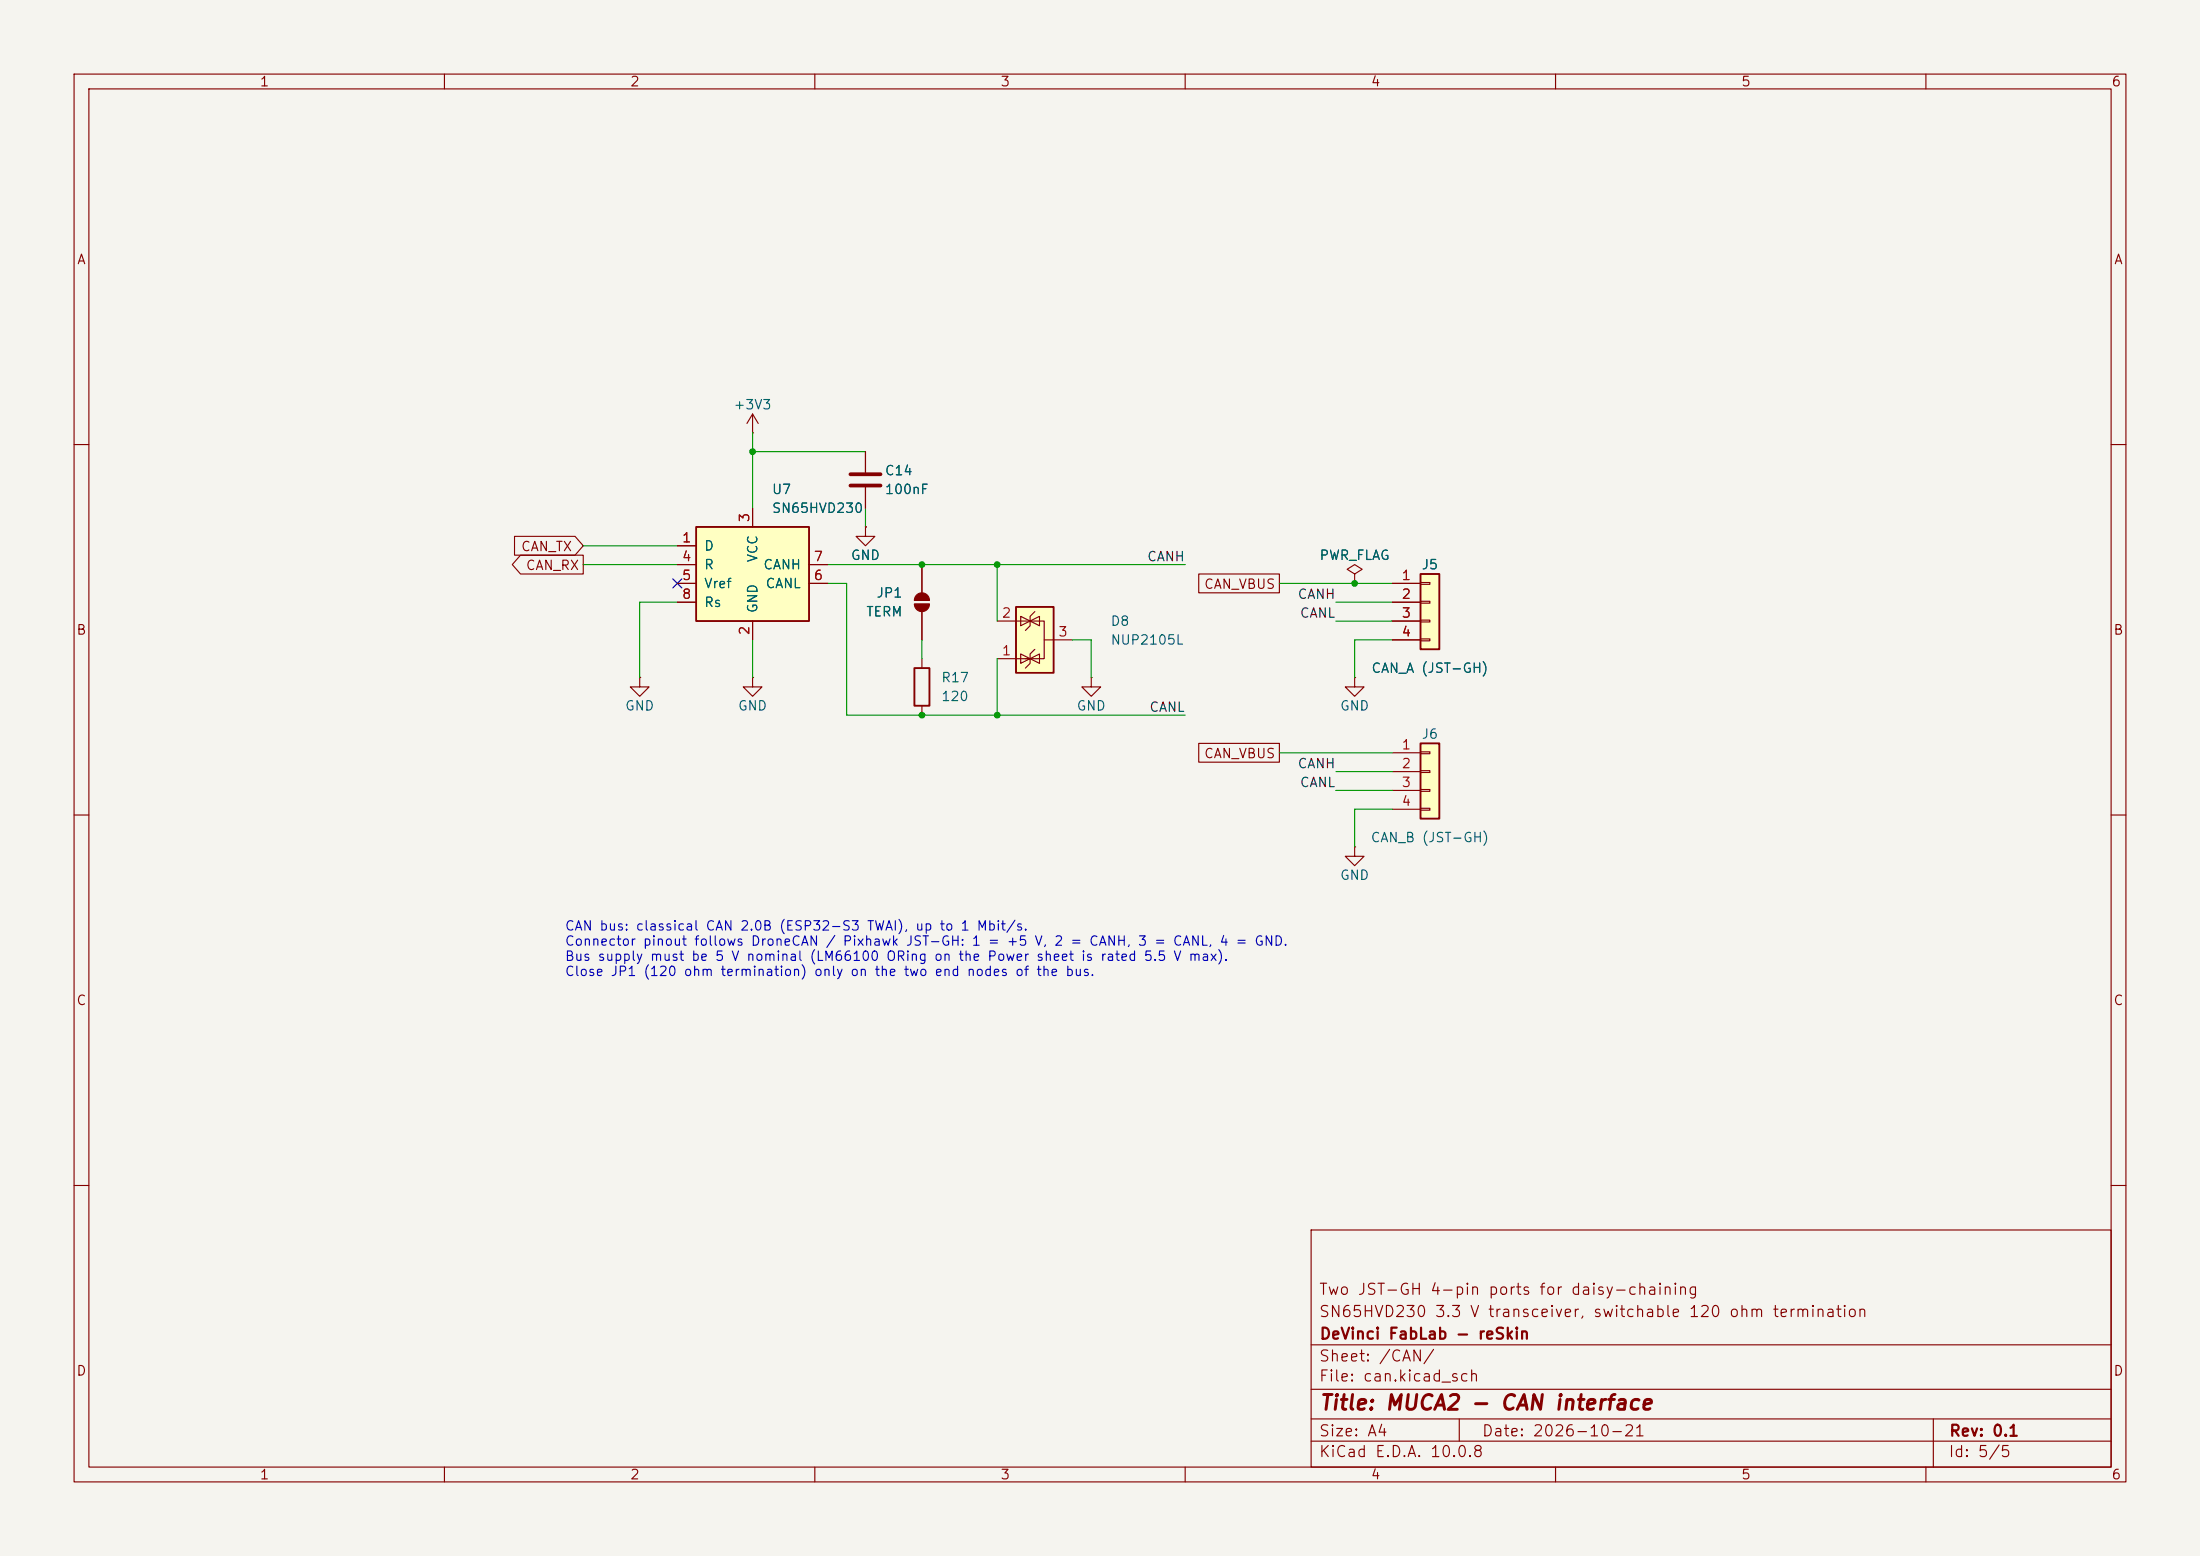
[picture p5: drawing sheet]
(kicad_sch
 (version 20260306)
 (generator "eeschema")
 (generator_version "10.0")
 (paper "A4")
 (title_block
  (title "MUCA2 - CAN interface")
  (date "2026-10-21")
  (rev "0.1")
  (company "DeVinci FabLab - reSkin")
  (comment 1 "SN65HVD230 3.3 V transceiver, switchable 120 ohm termination")
  (comment 2 "Two JST-GH 4-pin ports for daisy-chaining"))
 (lib_symbols
  (symbol "Connector_Generic:Conn_01x04"
   (pin_names
    (offset 1.016) (hide yes)) (exclude_from_sim no) (in_bom yes) (on_board yes)
   (in_pos_files yes)
   (duplicate_pin_numbers_are_jumpers no)
   (property "Reference" "J" (at 0 5.08 0) (show_name no) (do_not_autoplace no) (effects (font (size 1.27 1.27))))
   (property "Value" "Conn_01x04" (at 0 -7.62 0) (show_name no) (do_not_autoplace no) (effects (font (size 1.27 1.27))))
   (property "Footprint" "" (at 0 0 0) (show_name no) (do_not_autoplace no) (hide yes) (effects (font (size 1.27 1.27))))
   (property "Datasheet" "" (at 0 0 0) (show_name no) (do_not_autoplace no) (hide yes) (effects (font (size 1.27 1.27))))
   (property "Description" "Generic connector, single row, 01x04, script generated (kicad-library-utils/schlib/autogen/connector/)" (at 0 0 0) (show_name no) (do_not_autoplace no) (hide yes) (effects (font (size 1.27 1.27))))
   (symbol "Conn_01x04_1_1"
    (rectangle (start -1.27 3.81) (end 1.27 -6.35) (stroke (width 0.254) (type default)) (fill (type background)))
    (rectangle (start -1.27 2.667) (end 0 2.413) (stroke (width 0.1524) (type default)) (fill (type none)))
    (rectangle (start -1.27 0.127) (end 0 -0.127) (stroke (width 0.1524) (type default)) (fill (type none)))
    (rectangle (start -1.27 -2.413) (end 0 -2.667) (stroke (width 0.1524) (type default)) (fill (type none)))
    (rectangle (start -1.27 -4.953) (end 0 -5.207) (stroke (width 0.1524) (type default)) (fill (type none)))
    (pin passive line (at -5.08 2.54 0) (length 3.81) (name "Pin_1" (effects (font (size 1.27 1.27)))) (number "1" (effects (font (size 1.27 1.27)))))
    (pin passive line (at -5.08 0 0) (length 3.81) (name "Pin_2" (effects (font (size 1.27 1.27)))) (number "2" (effects (font (size 1.27 1.27)))))
    (pin passive line (at -5.08 -2.54 0) (length 3.81) (name "Pin_3" (effects (font (size 1.27 1.27)))) (number "3" (effects (font (size 1.27 1.27)))))
    (pin passive line (at -5.08 -5.08 0) (length 3.81) (name "Pin_4" (effects (font (size 1.27 1.27)))) (number "4" (effects (font (size 1.27 1.27))))))
   (embedded_fonts no))
  (symbol "Device:C"
   (pin_numbers (hide yes))
   (pin_names
    (offset 0.254)) (exclude_from_sim no) (in_bom yes) (on_board yes)
   (in_pos_files yes)
   (duplicate_pin_numbers_are_jumpers no)
   (property "Reference" "C" (at 0.635 2.54 0) (show_name no) (do_not_autoplace no) (effects (font (size 1.27 1.27)) (justify left)))
   (property "Value" "C" (at 0.635 -2.54 0) (show_name no) (do_not_autoplace no) (effects (font (size 1.27 1.27)) (justify left)))
   (property "Footprint" "" (at 0.9652 -3.81 0) (show_name no) (do_not_autoplace no) (hide yes) (effects (font (size 1.27 1.27))))
   (property "Datasheet" "" (at 0 0 0) (show_name no) (do_not_autoplace no) (hide yes) (effects (font (size 1.27 1.27))))
   (property "Description" "Unpolarized capacitor" (at 0 0 0) (show_name no) (do_not_autoplace no) (hide yes) (effects (font (size 1.27 1.27))))
   (symbol "C_0_1"
    (polyline (pts (xy -2.032 0.762) (xy 2.032 0.762)) (stroke (width 0.508) (type default)) (fill (type none)))
    (polyline (pts (xy -2.032 -0.762) (xy 2.032 -0.762)) (stroke (width 0.508) (type default)) (fill (type none))))
   (symbol "C_1_1"
    (pin passive line (at 0 3.81 270) (length 2.794) (name "" (effects (font (size 1.27 1.27)))) (number "1" (effects (font (size 1.27 1.27)))))
    (pin passive line (at 0 -3.81 90) (length 2.794) (name "" (effects (font (size 1.27 1.27)))) (number "2" (effects (font (size 1.27 1.27))))))
   (embedded_fonts no))
  (symbol "Device:R"
   (pin_numbers (hide yes))
   (pin_names
    (offset 0)) (exclude_from_sim no) (in_bom yes) (on_board yes)
   (in_pos_files yes)
   (duplicate_pin_numbers_are_jumpers no)
   (property "Reference" "R" (at 2.032 0 90) (show_name no) (do_not_autoplace no) (effects (font (size 1.27 1.27))))
   (property "Value" "R" (at 0 0 90) (show_name no) (do_not_autoplace no) (effects (font (size 1.27 1.27))))
   (property "Footprint" "" (at -1.778 0 90) (show_name no) (do_not_autoplace no) (hide yes) (effects (font (size 1.27 1.27))))
   (property "Datasheet" "" (at 0 0 0) (show_name no) (do_not_autoplace no) (hide yes) (effects (font (size 1.27 1.27))))
   (property "Description" "Resistor" (at 0 0 0) (show_name no) (do_not_autoplace no) (hide yes) (effects (font (size 1.27 1.27))))
   (symbol "R_0_1"
    (rectangle (start -1.016 -2.54) (end 1.016 2.54) (stroke (width 0.254) (type default)) (fill (type none))))
   (symbol "R_1_1"
    (pin passive line (at 0 3.81 270) (length 1.27) (name "" (effects (font (size 1.27 1.27)))) (number "1" (effects (font (size 1.27 1.27)))))
    (pin passive line (at 0 -3.81 90) (length 1.27) (name "" (effects (font (size 1.27 1.27)))) (number "2" (effects (font (size 1.27 1.27))))))
   (embedded_fonts no))
  (symbol "Interface_CAN_LIN:SN65HVD230"
   (pin_names
    (offset 1.016)) (exclude_from_sim no) (in_bom yes) (on_board yes)
   (in_pos_files yes)
   (duplicate_pin_numbers_are_jumpers no)
   (property "Reference" "U" (at -2.54 10.16 0) (show_name no) (do_not_autoplace no) (effects (font (size 1.27 1.27)) (justify right)))
   (property "Value" "SN65HVD230" (at -2.54 7.62 0) (show_name no) (do_not_autoplace no) (effects (font (size 1.27 1.27)) (justify right)))
   (property "Footprint" "Package_SO:SOIC-8_3.9x4.9mm_P1.27mm" (at 0 -12.7 0) (show_name no) (do_not_autoplace no) (hide yes) (effects (font (size 1.27 1.27))))
   (property "Datasheet" "http://www.ti.com/lit/ds/symlink/sn65hvd230.pdf" (at -2.54 10.16 0) (show_name no) (do_not_autoplace no) (hide yes) (effects (font (size 1.27 1.27))))
   (property "Description" "CAN Bus Transceivers, 3.3V, 1Mbps, Low-Power capabilities, SOIC-8" (at 0 0 0) (show_name no) (do_not_autoplace no) (hide yes) (effects (font (size 1.27 1.27))))
   (symbol "SN65HVD230_0_1"
    (rectangle (start -7.62 5.08) (end 7.62 -7.62) (stroke (width 0.254) (type default)) (fill (type background))))
   (symbol "SN65HVD230_1_1"
    (pin input line (at -10.16 2.54 0) (length 2.54) (name "D" (effects (font (size 1.27 1.27)))) (number "1" (effects (font (size 1.27 1.27)))))
    (pin power_in line (at 0 -10.16 90) (length 2.54) (name "GND" (effects (font (size 1.27 1.27)))) (number "2" (effects (font (size 1.27 1.27)))))
    (pin power_in line (at 0 7.62 270) (length 2.54) (name "VCC" (effects (font (size 1.27 1.27)))) (number "3" (effects (font (size 1.27 1.27)))))
    (pin output line (at -10.16 0 0) (length 2.54) (name "R" (effects (font (size 1.27 1.27)))) (number "4" (effects (font (size 1.27 1.27)))))
    (pin output line (at -10.16 -2.54 0) (length 2.54) (name "Vref" (effects (font (size 1.27 1.27)))) (number "5" (effects (font (size 1.27 1.27)))))
    (pin bidirectional line (at 10.16 -2.54 180) (length 2.54) (name "CANL" (effects (font (size 1.27 1.27)))) (number "6" (effects (font (size 1.27 1.27)))))
    (pin bidirectional line (at 10.16 0 180) (length 2.54) (name "CANH" (effects (font (size 1.27 1.27)))) (number "7" (effects (font (size 1.27 1.27)))))
    (pin input line (at -10.16 -5.08 0) (length 2.54) (name "Rs" (effects (font (size 1.27 1.27)))) (number "8" (effects (font (size 1.27 1.27))))))
   (embedded_fonts no))
  (symbol "Jumper:SolderJumper_2_Open"
   (pin_numbers (hide yes))
   (pin_names
    (offset 0) (hide yes)) (exclude_from_sim no) (in_bom no) (on_board yes)
   (in_pos_files yes)
   (duplicate_pin_numbers_are_jumpers no)
   (property "Reference" "JP" (at 0 2.032 0) (show_name no) (do_not_autoplace no) (effects (font (size 1.27 1.27))))
   (property "Value" "SolderJumper_2_Open" (at 0 -2.54 0) (show_name no) (do_not_autoplace no) (effects (font (size 1.27 1.27))))
   (property "Footprint" "" (at 0 0 0) (show_name no) (do_not_autoplace no) (hide yes) (effects (font (size 1.27 1.27))))
   (property "Datasheet" "" (at 0 -7.62 0) (show_name no) (do_not_autoplace no) (hide yes) (effects (font (size 1.27 1.27))))
   (property "Description" "Solder Jumper, 2-pole, open" (at 0 -5.08 0) (show_name no) (do_not_autoplace no) (hide yes) (effects (font (size 1.27 1.27))))
   (symbol "SolderJumper_2_Open_0_1"
    (polyline (pts (xy -0.254 1.016) (xy -0.254 -1.016)) (stroke (width 0.1524) (type default)) (fill (type none)))
    (arc (start -0.254 -1.016) (mid -1.2656 0) (end -0.254 1.016) (stroke (width 0.1524) (type default)) (fill (type outline)))
    (arc (start 0.254 1.016) (mid 1.2656 0) (end 0.254 -1.016) (stroke (width 0.1524) (type default)) (fill (type outline)))
    (polyline (pts (xy 0.254 1.016) (xy 0.254 -1.016)) (stroke (width 0.1524) (type default)) (fill (type none))))
   (symbol "SolderJumper_2_Open_1_1"
    (pin passive line (at -5.08 0 0) (length 3.81) (name "A" (effects (font (size 1.27 1.27)))) (number "1" (effects (font (size 1.27 1.27)))))
    (pin passive line (at 5.08 0 180) (length 3.81) (name "B" (effects (font (size 1.27 1.27)))) (number "2" (effects (font (size 1.27 1.27))))))
   (embedded_fonts no))
  (symbol "Power_Protection:NUP2105L"
   (pin_names (hide yes)) (exclude_from_sim no) (in_bom yes) (on_board yes)
   (in_pos_files yes)
   (duplicate_pin_numbers_are_jumpers no)
   (property "Reference" "D" (at 5.715 2.54 0) (show_name no) (do_not_autoplace no) (effects (font (size 1.27 1.27)) (justify left)))
   (property "Value" "NUP2105L" (at 5.715 0.635 0) (show_name no) (do_not_autoplace no) (effects (font (size 1.27 1.27)) (justify left)))
   (property "Footprint" "Package_TO_SOT_SMD:SOT-23" (at 5.715 -1.27 0) (show_name no) (do_not_autoplace no) (hide yes) (effects (font (size 1.27 1.27)) (justify left)))
   (property "Datasheet" "https://www.onsemi.com/pub_link/Collateral/NUP2105L-D.PDF" (at 3.175 3.175 0) (show_name no) (do_not_autoplace no) (hide yes) (effects (font (size 1.27 1.27))))
   (property "Description" "Dual Line CAN Bus Protector, 24Vrwm" (at 0 0 0) (show_name no) (do_not_autoplace no) (hide yes) (effects (font (size 1.27 1.27))))
   (symbol "NUP2105L_0_0"
    (pin passive line (at 0 -5.08 90) (length 2.54) (name "A" (effects (font (size 1.27 1.27)))) (number "3" (effects (font (size 1.27 1.27))))))
   (symbol "NUP2105L_0_1"
    (rectangle (start -4.445 2.54) (end 4.445 -2.54) (stroke (width 0.254) (type default)) (fill (type background)))
    (polyline (pts (xy -3.81 1.27) (xy -3.175 0.635) (xy -1.905 0.635) (xy -1.27 0)) (stroke (width 0) (type default)) (fill (type none)))
    (polyline (pts (xy -2.54 2.54) (xy -2.54 0.635)) (stroke (width 0) (type default)) (fill (type none)))
    (polyline (pts (xy -2.54 0.635) (xy -2.54 -1.27) (xy 2.54 -1.27) (xy 2.54 0.635)) (stroke (width 0) (type default)) (fill (type none)))
    (polyline (pts (xy -2.54 0.635) (xy -1.905 -0.635) (xy -3.175 -0.635) (xy -2.54 0.635)) (stroke (width 0) (type default)) (fill (type none)))
    (polyline (pts (xy -2.54 0.635) (xy -3.175 1.905) (xy -1.905 1.905) (xy -2.54 0.635) (xy -2.54 1.27)) (stroke (width 0) (type default)) (fill (type none)))
    (polyline (pts (xy 0 -1.27) (xy 0 -2.54)) (stroke (width 0) (type default)) (fill (type none)))
    (polyline (pts (xy 1.27 1.27) (xy 1.905 0.635) (xy 2.54 0.635) (xy 3.175 0.635) (xy 3.81 0)) (stroke (width 0) (type default)) (fill (type none)))
    (polyline (pts (xy 2.54 2.54) (xy 2.54 0.635)) (stroke (width 0) (type default)) (fill (type none)))
    (polyline (pts (xy 2.54 0.635) (xy 1.905 -0.635) (xy 3.175 -0.635) (xy 2.54 0.635)) (stroke (width 0) (type default)) (fill (type none)))
    (polyline (pts (xy 2.54 0.635) (xy 3.175 1.905) (xy 1.905 1.905) (xy 2.54 0.635)) (stroke (width 0) (type default)) (fill (type none))))
   (symbol "NUP2105L_1_1"
    (pin passive line (at -2.54 5.08 270) (length 2.54) (name "K" (effects (font (size 1.27 1.27)))) (number "1" (effects (font (size 1.27 1.27)))))
    (pin passive line (at 2.54 5.08 270) (length 2.54) (name "K" (effects (font (size 1.27 1.27)))) (number "2" (effects (font (size 1.27 1.27))))))
   (embedded_fonts no))
  (symbol "power:+3V3"
   (power global)
   (pin_numbers (hide yes))
   (pin_names
    (offset 0) (hide yes)) (exclude_from_sim no) (in_bom yes) (on_board yes)
   (in_pos_files yes)
   (duplicate_pin_numbers_are_jumpers no)
   (property "Reference" "#PWR" (at 0 -3.81 0) (show_name no) (do_not_autoplace no) (hide yes) (effects (font (size 1.27 1.27))))
   (property "Value" "+3V3" (at 0 3.556 0) (show_name no) (do_not_autoplace no) (effects (font (size 1.27 1.27))))
   (property "Footprint" "" (at 0 0 0) (show_name no) (do_not_autoplace no) (hide yes) (effects (font (size 1.27 1.27))))
   (property "Datasheet" "" (at 0 0 0) (show_name no) (do_not_autoplace no) (hide yes) (effects (font (size 1.27 1.27))))
   (property "Description" "Power symbol creates a global label with name \"+3V3\"" (at 0 0 0) (show_name no) (do_not_autoplace no) (hide yes) (effects (font (size 1.27 1.27))))
   (symbol "+3V3_0_1"
    (polyline (pts (xy -0.762 1.27) (xy 0 2.54)) (stroke (width 0) (type default)) (fill (type none)))
    (polyline (pts (xy 0 2.54) (xy 0.762 1.27)) (stroke (width 0) (type default)) (fill (type none)))
    (polyline (pts (xy 0 0) (xy 0 2.54)) (stroke (width 0) (type default)) (fill (type none))))
   (symbol "+3V3_1_1"
    (pin power_in line (at 0 0 90) (length 0) (name "" (effects (font (size 1.27 1.27)))) (number "1" (effects (font (size 1.27 1.27))))))
   (embedded_fonts no))
  (symbol "power:GND"
   (power global)
   (pin_numbers (hide yes))
   (pin_names
    (offset 0) (hide yes)) (exclude_from_sim no) (in_bom yes) (on_board yes)
   (in_pos_files yes)
   (duplicate_pin_numbers_are_jumpers no)
   (property "Reference" "#PWR" (at 0 -6.35 0) (show_name no) (do_not_autoplace no) (hide yes) (effects (font (size 1.27 1.27))))
   (property "Value" "GND" (at 0 -3.81 0) (show_name no) (do_not_autoplace no) (effects (font (size 1.27 1.27))))
   (property "Footprint" "" (at 0 0 0) (show_name no) (do_not_autoplace no) (hide yes) (effects (font (size 1.27 1.27))))
   (property "Datasheet" "" (at 0 0 0) (show_name no) (do_not_autoplace no) (hide yes) (effects (font (size 1.27 1.27))))
   (property "Description" "Power symbol creates a global label with name \"GND\" , ground" (at 0 0 0) (show_name no) (do_not_autoplace no) (hide yes) (effects (font (size 1.27 1.27))))
   (symbol "GND_0_1"
    (polyline (pts (xy 0 0) (xy 0 -1.27) (xy 1.27 -1.27) (xy 0 -2.54) (xy -1.27 -1.27) (xy 0 -1.27)) (stroke (width 0) (type default)) (fill (type none))))
   (symbol "GND_1_1"
    (pin power_in line (at 0 0 270) (length 0) (name "" (effects (font (size 1.27 1.27)))) (number "1" (effects (font (size 1.27 1.27))))))
   (embedded_fonts no))
  (symbol "power:PWR_FLAG"
   (power global)
   (pin_numbers (hide yes))
   (pin_names
    (offset 0) (hide yes)) (exclude_from_sim no) (in_bom yes) (on_board yes)
   (in_pos_files yes)
   (duplicate_pin_numbers_are_jumpers no)
   (property "Reference" "#FLG" (at 0 1.905 0) (show_name no) (do_not_autoplace no) (hide yes) (effects (font (size 1.27 1.27))))
   (property "Value" "PWR_FLAG" (at 0 3.81 0) (show_name no) (do_not_autoplace no) (effects (font (size 1.27 1.27))))
   (property "Footprint" "" (at 0 0 0) (show_name no) (do_not_autoplace no) (hide yes) (effects (font (size 1.27 1.27))))
   (property "Datasheet" "" (at 0 0 0) (show_name no) (do_not_autoplace no) (hide yes) (effects (font (size 1.27 1.27))))
   (property "Description" "Special symbol for telling ERC where power comes from" (at 0 0 0) (show_name no) (do_not_autoplace no) (hide yes) (effects (font (size 1.27 1.27))))
   (symbol "PWR_FLAG_0_0"
    (pin power_out line (at 0 0 90) (length 0) (name "" (effects (font (size 1.27 1.27)))) (number "1" (effects (font (size 1.27 1.27))))))
   (symbol "PWR_FLAG_0_1"
    (polyline (pts (xy 0 0) (xy 0 1.27) (xy -1.016 1.905) (xy 0 2.54) (xy 1.016 1.905) (xy 0 1.27)) (stroke (width 0) (type default)) (fill (type none))))
   (embedded_fonts no)))
 (text "CAN bus: classical CAN 2.0B (ESP32-S3 TWAI), up to 1 Mbit/s.\nConnector pinout follows DroneCAN / Pixhawk JST-GH: 1 = +5 V, 2 = CANH, 3 = CANL, 4 = GND.\nBus supply must be 5 V nominal (LM66100 ORing on the Power sheet is rated 5.5 V max).\nClose JP1 (120 ohm termination) only on the two end nodes of the bus."
  (exclude_from_sim no)
  (at 76.2 124.46 0)
  (effects (font (size 1.27 1.27)) (justify left top)))
 (junction
  (at 134.62 76.2)
  (diameter 0)
  (color 0 0 0 0))
 (junction
  (at 182.88 78.74)
  (diameter 0)
  (color 0 0 0 0))
 (junction
  (at 101.6 60.96)
  (diameter 0)
  (color 0 0 0 0))
 (junction
  (at 134.62 96.52)
  (diameter 0)
  (color 0 0 0 0))
 (junction
  (at 124.46 76.2)
  (diameter 0)
  (color 0 0 0 0))
 (junction
  (at 124.46 96.52)
  (diameter 0)
  (color 0 0 0 0))
 (no_connect
  (at 91.44 78.74))
 (wire
  (pts (xy 101.6 60.96) (xy 116.84 60.96))
  (stroke (width 0) (type default)))
 (wire
  (pts (xy 124.46 76.2) (xy 134.62 76.2))
  (stroke (width 0) (type default)))
 (wire
  (pts (xy 187.96 106.68) (xy 180.34 106.68))
  (stroke (width 0) (type default)))
 (wire
  (pts (xy 101.6 60.96) (xy 101.6 68.58))
  (stroke (width 0) (type default)))
 (wire
  (pts (xy 187.96 101.6) (xy 172.72 101.6))
  (stroke (width 0) (type default)))
 (wire
  (pts (xy 182.88 109.22) (xy 182.88 114.3))
  (stroke (width 0) (type default)))
 (wire
  (pts (xy 182.88 86.36) (xy 182.88 91.44))
  (stroke (width 0) (type default)))
 (wire
  (pts (xy 114.3 78.74) (xy 114.3 96.52))
  (stroke (width 0) (type default)))
 (wire
  (pts (xy 187.96 78.74) (xy 182.88 78.74))
  (stroke (width 0) (type default)))
 (wire
  (pts (xy 134.62 76.2) (xy 134.62 83.82))
  (stroke (width 0) (type default)))
 (wire
  (pts (xy 144.78 86.36) (xy 147.32 86.36))
  (stroke (width 0) (type default)))
 (wire
  (pts (xy 187.96 83.82) (xy 180.34 83.82))
  (stroke (width 0) (type default)))
 (wire
  (pts (xy 111.76 76.2) (xy 124.46 76.2))
  (stroke (width 0) (type default)))
 (wire
  (pts (xy 114.3 96.52) (xy 124.46 96.52))
  (stroke (width 0) (type default)))
 (wire
  (pts (xy 134.62 88.9) (xy 134.62 96.52))
  (stroke (width 0) (type default)))
 (wire
  (pts (xy 187.96 86.36) (xy 182.88 86.36))
  (stroke (width 0) (type default)))
 (wire
  (pts (xy 134.62 76.2) (xy 160.02 76.2))
  (stroke (width 0) (type default)))
 (wire
  (pts (xy 101.6 86.36) (xy 101.6 91.44))
  (stroke (width 0) (type default)))
 (wire
  (pts (xy 187.96 109.22) (xy 182.88 109.22))
  (stroke (width 0) (type default)))
 (wire
  (pts (xy 187.96 104.14) (xy 180.34 104.14))
  (stroke (width 0) (type default)))
 (wire
  (pts (xy 78.74 76.2) (xy 91.44 76.2))
  (stroke (width 0) (type default)))
 (wire
  (pts (xy 134.62 96.52) (xy 160.02 96.52))
  (stroke (width 0) (type default)))
 (wire
  (pts (xy 91.44 81.28) (xy 86.36 81.28))
  (stroke (width 0) (type default)))
 (wire
  (pts (xy 124.46 96.52) (xy 134.62 96.52))
  (stroke (width 0) (type default)))
 (wire
  (pts (xy 147.32 86.36) (xy 147.32 91.44))
  (stroke (width 0) (type default)))
 (wire
  (pts (xy 101.6 58.42) (xy 101.6 60.96))
  (stroke (width 0) (type default)))
 (wire
  (pts (xy 124.46 86.36) (xy 124.46 88.9))
  (stroke (width 0) (type default)))
 (wire
  (pts (xy 86.36 81.28) (xy 86.36 91.44))
  (stroke (width 0) (type default)))
 (wire
  (pts (xy 116.84 68.58) (xy 116.84 71.12))
  (stroke (width 0) (type default)))
 (wire
  (pts (xy 111.76 78.74) (xy 114.3 78.74))
  (stroke (width 0) (type default)))
 (wire
  (pts (xy 182.88 78.74) (xy 172.72 78.74))
  (stroke (width 0) (type default)))
 (wire
  (pts (xy 78.74 73.66) (xy 91.44 73.66))
  (stroke (width 0) (type default)))
 (wire
  (pts (xy 187.96 81.28) (xy 180.34 81.28))
  (stroke (width 0) (type default)))
 (label "CANH"
  (at 180.34 104.14 180)
  (effects (font (size 1.27 1.27)) (justify right bottom)))
 (label "CANL"
  (at 180.34 83.82 180)
  (effects (font (size 1.27 1.27)) (justify right bottom)))
 (label "CANL"
  (at 160.02 96.52 180)
  (effects (font (size 1.27 1.27)) (justify right bottom)))
 (label "CANH"
  (at 180.34 81.28 180)
  (effects (font (size 1.27 1.27)) (justify right bottom)))
 (label "CANH"
  (at 160.02 76.2 180)
  (effects (font (size 1.27 1.27)) (justify right bottom)))
 (label "CANL"
  (at 180.34 106.68 180)
  (effects (font (size 1.27 1.27)) (justify right bottom)))
 (global_label "CAN_VBUS"
  (shape passive)
  (at 172.72 101.6 180)
  (fields_autoplaced yes)
  (effects (font (size 1.27 1.27)) (justify right))
  (property "Intersheetrefs" "${INTERSHEET_REFS}" (at 172.72 101.6 0) (hide yes) (show_name no) (do_not_autoplace no) (effects (font (size 1.27 1.27)))))
 (global_label "CAN_VBUS"
  (shape passive)
  (at 172.72 78.74 180)
  (fields_autoplaced yes)
  (effects (font (size 1.27 1.27)) (justify right))
  (property "Intersheetrefs" "${INTERSHEET_REFS}" (at 172.72 78.74 0) (hide yes) (show_name no) (do_not_autoplace no) (effects (font (size 1.27 1.27)))))
 (global_label "CAN_RX"
  (shape output)
  (at 78.74 76.2 180)
  (fields_autoplaced yes)
  (effects (font (size 1.27 1.27)) (justify right))
  (property "Intersheetrefs" "${INTERSHEET_REFS}" (at 78.74 76.2 0) (hide yes) (show_name no) (do_not_autoplace no) (effects (font (size 1.27 1.27)))))
 (global_label "CAN_TX"
  (shape input)
  (at 78.74 73.66 180)
  (fields_autoplaced yes)
  (effects (font (size 1.27 1.27)) (justify right))
  (property "Intersheetrefs" "${INTERSHEET_REFS}" (at 78.74 73.66 0) (hide yes) (show_name no) (do_not_autoplace no) (effects (font (size 1.27 1.27)))))
 (symbol
  (lib_id "power:GND")
  (at 147.32 91.44 0)
  (unit 1)
  (body_style 1)
  (exclude_from_sim no)
  (in_bom yes)
  (on_board yes)
  (in_pos_files yes)
  (dnp no)
  (property "Reference" "#PWR0405" (at 147.32 97.79 0) (hide yes) (show_name no) (do_not_autoplace no) (effects (font (size 1.27 1.27))))
  (property "Value" "GND" (at 147.32 95.25 0) (show_name no) (do_not_autoplace no) (effects (font (size 1.27 1.27))))
  (property "Footprint" "" (at 147.32 91.44 0) (hide yes) (show_name no) (do_not_autoplace no) (effects (font (size 1.27 1.27))))
  (property "Datasheet" "" (at 147.32 91.44 0) (hide yes) (show_name no) (do_not_autoplace no) (effects (font (size 1.27 1.27))))
  (property "Description" "Power symbol creates a global label with name \"GND\" , ground" (at 147.32 91.44 0) (hide yes) (show_name no) (do_not_autoplace no) (effects (font (size 1.27 1.27))))
  (pin "1"))
 (symbol
  (lib_id "Interface_CAN_LIN:SN65HVD230")
  (at 101.6 76.2 0)
  (unit 1)
  (body_style 1)
  (exclude_from_sim no)
  (in_bom yes)
  (on_board yes)
  (in_pos_files yes)
  (dnp no)
  (property "Reference" "U7" (at 104.14 66.04 0) (show_name no) (do_not_autoplace no) (effects (font (size 1.27 1.27)) (justify left)))
  (property "Value" "SN65HVD230" (at 104.14 68.58 0) (show_name no) (do_not_autoplace no) (effects (font (size 1.27 1.27)) (justify left)))
  (property "Footprint" "Package_SO:SOIC-8_3.9x4.9mm_P1.27mm" (at 101.6 76.2 0) (hide yes) (show_name no) (do_not_autoplace no) (effects (font (size 1.27 1.27))))
  (property "Datasheet" "http://www.ti.com/lit/ds/symlink/sn65hvd230.pdf" (at 101.6 76.2 0) (hide yes) (show_name no) (do_not_autoplace no) (effects (font (size 1.27 1.27))))
  (property "Description" "CAN Bus Transceivers, 3.3V, 1Mbps, Low-Power capabilities, SOIC-8" (at 101.6 76.2 0) (hide yes) (show_name no) (do_not_autoplace no) (effects (font (size 1.27 1.27))))
  (pin "1")
  (pin "2")
  (pin "3")
  (pin "4")
  (pin "5")
  (pin "6")
  (pin "7")
  (pin "8"))
 (symbol
  (lib_id "power:GND")
  (at 101.6 91.44 0)
  (unit 1)
  (body_style 1)
  (exclude_from_sim no)
  (in_bom yes)
  (on_board yes)
  (in_pos_files yes)
  (dnp no)
  (property "Reference" "#PWR0403" (at 101.6 97.79 0) (hide yes) (show_name no) (do_not_autoplace no) (effects (font (size 1.27 1.27))))
  (property "Value" "GND" (at 101.6 95.25 0) (show_name no) (do_not_autoplace no) (effects (font (size 1.27 1.27))))
  (property "Footprint" "" (at 101.6 91.44 0) (hide yes) (show_name no) (do_not_autoplace no) (effects (font (size 1.27 1.27))))
  (property "Datasheet" "" (at 101.6 91.44 0) (hide yes) (show_name no) (do_not_autoplace no) (effects (font (size 1.27 1.27))))
  (property "Description" "Power symbol creates a global label with name \"GND\" , ground" (at 101.6 91.44 0) (hide yes) (show_name no) (do_not_autoplace no) (effects (font (size 1.27 1.27))))
  (pin "1"))
 (symbol
  (lib_id "power:GND")
  (at 86.36 91.44 0)
  (unit 1)
  (body_style 1)
  (exclude_from_sim no)
  (in_bom yes)
  (on_board yes)
  (in_pos_files yes)
  (dnp no)
  (property "Reference" "#PWR0404" (at 86.36 97.79 0) (hide yes) (show_name no) (do_not_autoplace no) (effects (font (size 1.27 1.27))))
  (property "Value" "GND" (at 86.36 95.25 0) (show_name no) (do_not_autoplace no) (effects (font (size 1.27 1.27))))
  (property "Footprint" "" (at 86.36 91.44 0) (hide yes) (show_name no) (do_not_autoplace no) (effects (font (size 1.27 1.27))))
  (property "Datasheet" "" (at 86.36 91.44 0) (hide yes) (show_name no) (do_not_autoplace no) (effects (font (size 1.27 1.27))))
  (property "Description" "Power symbol creates a global label with name \"GND\" , ground" (at 86.36 91.44 0) (hide yes) (show_name no) (do_not_autoplace no) (effects (font (size 1.27 1.27))))
  (pin "1"))
 (symbol
  (lib_id "power:GND")
  (at 182.88 114.3 0)
  (unit 1)
  (body_style 1)
  (exclude_from_sim no)
  (in_bom yes)
  (on_board yes)
  (in_pos_files yes)
  (dnp no)
  (property "Reference" "#PWR0407" (at 182.88 120.65 0) (hide yes) (show_name no) (do_not_autoplace no) (effects (font (size 1.27 1.27))))
  (property "Value" "GND" (at 182.88 118.11 0) (show_name no) (do_not_autoplace no) (effects (font (size 1.27 1.27))))
  (property "Footprint" "" (at 182.88 114.3 0) (hide yes) (show_name no) (do_not_autoplace no) (effects (font (size 1.27 1.27))))
  (property "Datasheet" "" (at 182.88 114.3 0) (hide yes) (show_name no) (do_not_autoplace no) (effects (font (size 1.27 1.27))))
  (property "Description" "Power symbol creates a global label with name \"GND\" , ground" (at 182.88 114.3 0) (hide yes) (show_name no) (do_not_autoplace no) (effects (font (size 1.27 1.27))))
  (pin "1"))
 (symbol
  (lib_id "Connector_Generic:Conn_01x04")
  (at 193.04 104.14 0)
  (unit 1)
  (body_style 1)
  (exclude_from_sim no)
  (in_bom yes)
  (on_board yes)
  (in_pos_files yes)
  (dnp no)
  (property "Reference" "J6" (at 193.04 99.06 0) (show_name no) (do_not_autoplace no) (effects (font (size 1.27 1.27))))
  (property "Value" "CAN_B (JST-GH)" (at 193.04 113.03 0) (show_name no) (do_not_autoplace no) (effects (font (size 1.27 1.27))))
  (property "Footprint" "Connector_JST:JST_GH_SM04B-GHS-TB_1x04-1MP_P1.25mm_Horizontal" (at 193.04 104.14 0) (hide yes) (show_name no) (do_not_autoplace no) (effects (font (size 1.27 1.27))))
  (property "Datasheet" "" (at 193.04 104.14 0) (hide yes) (show_name no) (do_not_autoplace no) (effects (font (size 1.27 1.27))))
  (property "Description" "Generic connector, single row, 01x04, script generated (kicad-library-utils/schlib/autogen/connector/)" (at 193.04 104.14 0) (hide yes) (show_name no) (do_not_autoplace no) (effects (font (size 1.27 1.27))))
  (pin "1")
  (pin "2")
  (pin "3")
  (pin "4"))
 (symbol
  (lib_id "power:GND")
  (at 116.84 71.12 0)
  (unit 1)
  (body_style 1)
  (exclude_from_sim no)
  (in_bom yes)
  (on_board yes)
  (in_pos_files yes)
  (dnp no)
  (property "Reference" "#PWR0402" (at 116.84 77.47 0) (hide yes) (show_name no) (do_not_autoplace no) (effects (font (size 1.27 1.27))))
  (property "Value" "GND" (at 116.84 74.93 0) (show_name no) (do_not_autoplace no) (effects (font (size 1.27 1.27))))
  (property "Footprint" "" (at 116.84 71.12 0) (hide yes) (show_name no) (do_not_autoplace no) (effects (font (size 1.27 1.27))))
  (property "Datasheet" "" (at 116.84 71.12 0) (hide yes) (show_name no) (do_not_autoplace no) (effects (font (size 1.27 1.27))))
  (property "Description" "Power symbol creates a global label with name \"GND\" , ground" (at 116.84 71.12 0) (hide yes) (show_name no) (do_not_autoplace no) (effects (font (size 1.27 1.27))))
  (pin "1"))
 (symbol
  (lib_id "power:GND")
  (at 182.88 91.44 0)
  (unit 1)
  (body_style 1)
  (exclude_from_sim no)
  (in_bom yes)
  (on_board yes)
  (in_pos_files yes)
  (dnp no)
  (property "Reference" "#PWR0406" (at 182.88 97.79 0) (hide yes) (show_name no) (do_not_autoplace no) (effects (font (size 1.27 1.27))))
  (property "Value" "GND" (at 182.88 95.25 0) (show_name no) (do_not_autoplace no) (effects (font (size 1.27 1.27))))
  (property "Footprint" "" (at 182.88 91.44 0) (hide yes) (show_name no) (do_not_autoplace no) (effects (font (size 1.27 1.27))))
  (property "Datasheet" "" (at 182.88 91.44 0) (hide yes) (show_name no) (do_not_autoplace no) (effects (font (size 1.27 1.27))))
  (property "Description" "Power symbol creates a global label with name \"GND\" , ground" (at 182.88 91.44 0) (hide yes) (show_name no) (do_not_autoplace no) (effects (font (size 1.27 1.27))))
  (pin "1"))
 (symbol
  (lib_id "Connector_Generic:Conn_01x04")
  (at 193.04 81.28 0)
  (unit 1)
  (body_style 1)
  (exclude_from_sim no)
  (in_bom yes)
  (on_board yes)
  (in_pos_files yes)
  (dnp no)
  (property "Reference" "J5" (at 193.04 76.2 0) (show_name no) (do_not_autoplace no) (effects (font (size 1.27 1.27))))
  (property "Value" "CAN_A (JST-GH)" (at 193.04 90.17 0) (show_name no) (do_not_autoplace no) (effects (font (size 1.27 1.27))))
  (property "Footprint" "Connector_JST:JST_GH_SM04B-GHS-TB_1x04-1MP_P1.25mm_Horizontal" (at 193.04 81.28 0) (hide yes) (show_name no) (do_not_autoplace no) (effects (font (size 1.27 1.27))))
  (property "Datasheet" "" (at 193.04 81.28 0) (hide yes) (show_name no) (do_not_autoplace no) (effects (font (size 1.27 1.27))))
  (property "Description" "Generic connector, single row, 01x04, script generated (kicad-library-utils/schlib/autogen/connector/)" (at 193.04 81.28 0) (hide yes) (show_name no) (do_not_autoplace no) (effects (font (size 1.27 1.27))))
  (pin "1")
  (pin "2")
  (pin "3")
  (pin "4"))
 (symbol
  (lib_id "Device:R")
  (at 124.46 92.71 0)
  (unit 1)
  (body_style 1)
  (exclude_from_sim no)
  (in_bom yes)
  (on_board yes)
  (in_pos_files yes)
  (dnp no)
  (property "Reference" "R17" (at 127 91.44 0) (show_name no) (do_not_autoplace no) (effects (font (size 1.27 1.27)) (justify left)))
  (property "Value" "120" (at 127 93.98 0) (show_name no) (do_not_autoplace no) (effects (font (size 1.27 1.27)) (justify left)))
  (property "Footprint" "Resistor_SMD:R_0603_1608Metric" (at 124.46 92.71 0) (hide yes) (show_name no) (do_not_autoplace no) (effects (font (size 1.27 1.27))))
  (property "Datasheet" "" (at 124.46 92.71 0) (hide yes) (show_name no) (do_not_autoplace no) (effects (font (size 1.27 1.27))))
  (property "Description" "Resistor" (at 124.46 92.71 0) (hide yes) (show_name no) (do_not_autoplace no) (effects (font (size 1.27 1.27))))
  (pin "1")
  (pin "2"))
 (symbol
  (lib_id "power:PWR_FLAG")
  (at 182.88 78.74 0)
  (unit 1)
  (body_style 1)
  (exclude_from_sim no)
  (in_bom yes)
  (on_board yes)
  (in_pos_files yes)
  (dnp no)
  (property "Reference" "#FLG0401" (at 182.88 76.83 0) (hide yes) (show_name no) (do_not_autoplace no) (effects (font (size 1.27 1.27))))
  (property "Value" "PWR_FLAG" (at 182.88 74.93 0) (show_name no) (do_not_autoplace no) (effects (font (size 1.27 1.27))))
  (property "Footprint" "" (at 182.88 78.74 0) (hide yes) (show_name no) (do_not_autoplace no) (effects (font (size 1.27 1.27))))
  (property "Datasheet" "" (at 182.88 78.74 0) (hide yes) (show_name no) (do_not_autoplace no) (effects (font (size 1.27 1.27))))
  (property "Description" "Special symbol for telling ERC where power comes from" (at 182.88 78.74 0) (hide yes) (show_name no) (do_not_autoplace no) (effects (font (size 1.27 1.27))))
  (pin "1"))
 (symbol
  (lib_id "Device:C")
  (at 116.84 64.77 0)
  (unit 1)
  (body_style 1)
  (exclude_from_sim no)
  (in_bom yes)
  (on_board yes)
  (in_pos_files yes)
  (dnp no)
  (property "Reference" "C14" (at 119.38 63.5 0) (show_name no) (do_not_autoplace no) (effects (font (size 1.27 1.27)) (justify left)))
  (property "Value" "100nF" (at 119.38 66.04 0) (show_name no) (do_not_autoplace no) (effects (font (size 1.27 1.27)) (justify left)))
  (property "Footprint" "Capacitor_SMD:C_0402_1005Metric" (at 116.84 64.77 0) (hide yes) (show_name no) (do_not_autoplace no) (effects (font (size 1.27 1.27))))
  (property "Datasheet" "" (at 116.84 64.77 0) (hide yes) (show_name no) (do_not_autoplace no) (effects (font (size 1.27 1.27))))
  (property "Description" "Unpolarized capacitor" (at 116.84 64.77 0) (hide yes) (show_name no) (do_not_autoplace no) (effects (font (size 1.27 1.27))))
  (pin "1")
  (pin "2"))
 (symbol
  (lib_id "Power_Protection:NUP2105L")
  (at 139.7 86.36 90)
  (unit 1)
  (body_style 1)
  (exclude_from_sim no)
  (in_bom yes)
  (on_board yes)
  (in_pos_files yes)
  (dnp no)
  (property "Reference" "D8" (at 149.86 83.82 90) (show_name no) (do_not_autoplace no) (effects (font (size 1.27 1.27)) (justify right)))
  (property "Value" "NUP2105L" (at 149.86 86.36 90) (show_name no) (do_not_autoplace no) (effects (font (size 1.27 1.27)) (justify right)))
  (property "Footprint" "Package_TO_SOT_SMD:SOT-23" (at 139.7 86.36 0) (hide yes) (show_name no) (do_not_autoplace no) (effects (font (size 1.27 1.27))))
  (property "Datasheet" "https://www.onsemi.com/pub_link/Collateral/NUP2105L-D.PDF" (at 139.7 86.36 0) (hide yes) (show_name no) (do_not_autoplace no) (effects (font (size 1.27 1.27))))
  (property "Description" "Dual Line CAN Bus Protector, 24Vrwm" (at 139.7 86.36 0) (hide yes) (show_name no) (do_not_autoplace no) (effects (font (size 1.27 1.27))))
  (pin "1")
  (pin "2")
  (pin "3"))
 (symbol
  (lib_id "Jumper:SolderJumper_2_Open")
  (at 124.46 81.28 90)
  (unit 1)
  (body_style 1)
  (exclude_from_sim no)
  (in_bom yes)
  (on_board yes)
  (in_pos_files yes)
  (dnp no)
  (property "Reference" "JP1" (at 121.92 80.01 90) (show_name no) (do_not_autoplace no) (effects (font (size 1.27 1.27)) (justify left)))
  (property "Value" "TERM" (at 121.92 82.55 90) (show_name no) (do_not_autoplace no) (effects (font (size 1.27 1.27)) (justify left)))
  (property "Footprint" "Jumper:SolderJumper-2_P1.3mm_Open_RoundedPad1.0x1.5mm" (at 124.46 81.28 0) (hide yes) (show_name no) (do_not_autoplace no) (effects (font (size 1.27 1.27))))
  (property "Datasheet" "" (at 124.46 81.28 0) (hide yes) (show_name no) (do_not_autoplace no) (effects (font (size 1.27 1.27))))
  (property "Description" "Solder Jumper, 2-pole, open" (at 124.46 81.28 0) (hide yes) (show_name no) (do_not_autoplace no) (effects (font (size 1.27 1.27))))
  (pin "1")
  (pin "2"))
 (symbol
  (lib_id "power:+3V3")
  (at 101.6 58.42 0)
  (unit 1)
  (body_style 1)
  (exclude_from_sim no)
  (in_bom yes)
  (on_board yes)
  (in_pos_files yes)
  (dnp no)
  (property "Reference" "#PWR0401" (at 101.6 62.23 0) (hide yes) (show_name no) (do_not_autoplace no) (effects (font (size 1.27 1.27))))
  (property "Value" "+3V3" (at 101.6 54.61 0) (show_name no) (do_not_autoplace no) (effects (font (size 1.27 1.27))))
  (property "Footprint" "" (at 101.6 58.42 0) (hide yes) (show_name no) (do_not_autoplace no) (effects (font (size 1.27 1.27))))
  (property "Datasheet" "" (at 101.6 58.42 0) (hide yes) (show_name no) (do_not_autoplace no) (effects (font (size 1.27 1.27))))
  (property "Description" "Power symbol creates a global label with name \"+3V3\"" (at 101.6 58.42 0) (hide yes) (show_name no) (do_not_autoplace no) (effects (font (size 1.27 1.27))))
  (pin "1"))
 (sheet_instances
  (path ""
   (page "1")))
 (embedded_fonts no))
